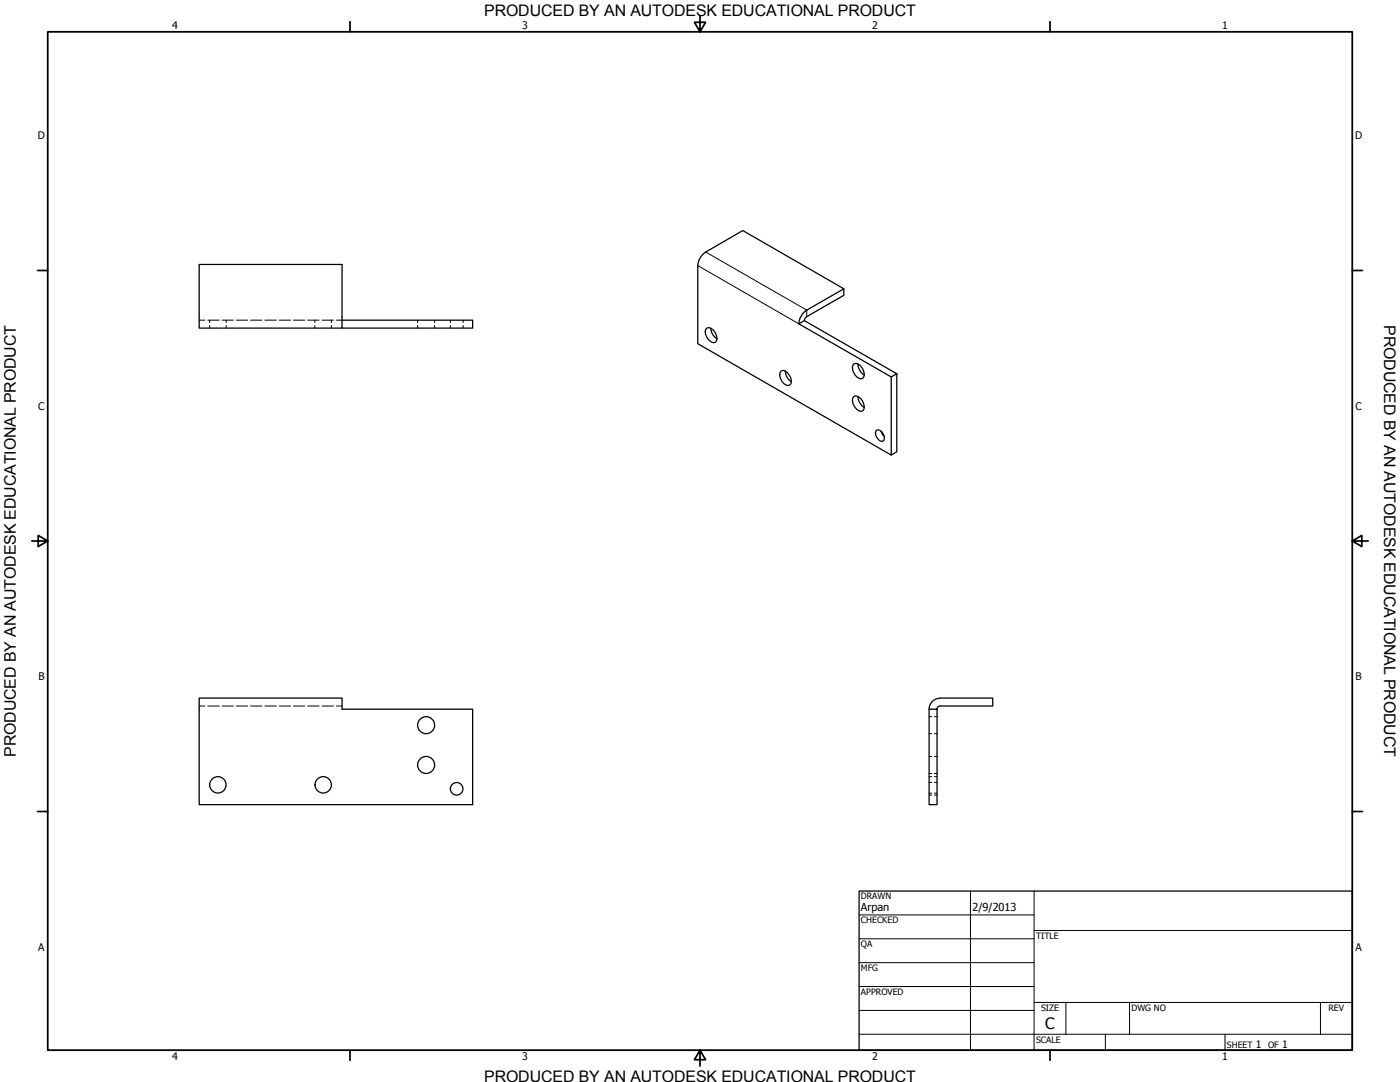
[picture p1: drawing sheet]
<svg xmlns="http://www.w3.org/2000/svg" width="559mm" height="432mm" viewBox="0 0 559 432" stroke-linecap="round" stroke-linejoin="round" font-family="sans-serif">
<!-- layer: Visible (ANSI) -->
<g fill="none" stroke="#000" stroke-width=".51">
<path d="M79.5 105.5h57v25.4h-57zM278.5 106v31.2l77.2 44.4M281.7 100.6l14.8-8.6 40.3 23.3M136.5 127.8h52.2v3.1h-52.2M282 131.1a2.05 2.05 0 0 1 2.8 .7 3.5 3.5 0 0 1 .6 4.9 3.9 3.9 0 0 1-3.9-4.3zM283.7 131a5.1 5.1 0 0 0 2.5 4.2M318.8 129.2l2.3-1.2 36.8 21.2-2.2 1.2zM322 123.8l14.8-8.5v2.6l-14.8 8.5M311.7 148.1a1.97 1.97 0 0 1 2.8 .8 3.3 3.3 0 0 1 .6 4.8 3.8 3.8 0 0 1-3.4-5.6zM313.4 148.1a5.2 5.2 0 0 0 2.4 4.2M340.7 145.3a3.2 3.2 0 0 1 4 2.7 2.09 2.09 0 0 1-1.2 3.2 4.4 4.4 0 0 1-2.8-5.9zM340.7 158.3a2.05 2.05 0 0 1 2.8 .8 3.6 3.6 0 0 1 .7 4.9 3.9 3.9 0 0 1-4-4.3z"/>
<path d="M342.5 145.2a5.2 5.2 0 0 0 2.5 4.4M342.5 158.2a5.2 5.2 0 0 0 2.5 4.4M357.9 149.2v31.1l-2.2 1.3v-31.2M349.9 171.6a2.92 2.92 0 0 1 2.6 4.4 2.92 2.92 0 0 1-2.6-4.4zM351.7 172.1l1.2 2.1M79.5 278.6h57v4.4h52.2v38.1h-109.2zM370.8 283h3.2v38.1h-3.2zM370.8 283.1a4.4 4.4 0 0 1 4.5-4.5h20.9v3.1h-20.9l-.8 .3-.5 1.1"/>
<circle cx="170.1" cy="289.4" r="3.4"/>
<circle cx="87" cy="313.2" r="3.3"/>
<circle cx="129" cy="313.2" r="3.3"/>
<circle cx="170.1" cy="305.3" r="3.4"/>
<circle cx="182.3" cy="314.8" r="2.51"/>
</g>
<!-- layer: Hidden (ANSI) -->
<g fill="none" stroke="#000" stroke-width=".4">
<path d="M79.5 127.8h2.3M82.9 127.8h4.6M83.7 127.8v1M83.7 129.9v1M88.6 127.8h4.6M90.3 127.8v1M90.3 129.9v1M94.3 127.8h4.6M100 127.8h4.6M105.7 127.8h4.6M111.4 127.8h4.6M117.1 127.8h4.6"/>
<path d="M122.8 127.8h4.6M125.7 127.8v1M125.7 129.9v1M128.5 127.8h4.6M132.3 127.8v1M132.3 129.9v1M134.2 127.8h2.3M166.7 127.8v1M166.7 129.9v1M173.5 127.8v1M173.5 129.9v1M179.8 127.8v1"/>
<path d="M179.8 129.9v1M184.8 127.8v1M184.8 129.9v1M79.5 281.7h2.3M82.9 281.7h4.6M88.6 281.7h4.6M94.3 281.7h4.6M100 281.7h4.6M105.7 281.7h4.6M111.4 281.7h4.6M117.1 281.7h4.6M122.8 281.7h4.6"/>
<path d="M128.5 281.7h4.6M134.2 281.7h2.3M370.8 286h1.1M370.8 292.8h1.1M372.9 286h1.1M372.9 292.8h1.1M370.8 317.3h1.1M370.8 312.2h1.1M370.8 301.9h1.1M370.8 308.7h1.1M370.8 309.9h1.1M370.8 316.5h1.1"/>
<path d="M372.9 317.3h1.1M372.9 312.2h1.1M372.9 301.9h1.1M372.9 308.7h1.1M372.9 309.9h1.1M372.9 316.5h1.1"/>
</g>
<!-- layer: Visible Narrow (ANSI) -->
<path d="M278.5 106l40.3 23.2M281.7 100.6l40.3 23.2v2.6" fill="none" stroke="#000" stroke-width=".4"/>
<path d="M281.7 100.6a7.1 7.1 0 0 0-3.2 5.4M322 123.8a7.1 7.1 0 0 0-3.2 5.4M322 126.4l-.5 .3-.4 1.3" fill="none" stroke="#000" stroke-width=".51"/>
<!-- layer: Border (ANSI) -->
<g fill="none" stroke="#000" stroke-width=".7">
<path d="M19 12.7h520.8v406.4h-520.8zM139.7 8.6v4.1M279.4 6.3v6.4l-2.2-3.8h4.4l-2.2 3.8M419.1 8.6v4.1M15 107.9h4M539.8 107.9h4M12.7 215.9h6.3l-3.8-2.2v4.4l3.8-2.2M539.8 215.9l3.8 2.2v-4.4l-3.8 2.2h6.3M15 323.8h4M539.8 323.8h4M139.7 419.1v4.1M279.4 419.1l2.2 3.8h-4.4l2.2-3.8v6.3"/>
<path d="M419.1 419.1v4.1"/>
</g>
<!-- layer: Title (ANSI) -->
<g fill="none" stroke="#000" stroke-width=".4">
<path d="M387.3 355.6v63.5M412.7 355.6v63.5M342.9 365.1h69.8M342.9 374.6h69.8M412.7 371.3h127.1M342.9 384.2h69.8M342.9 393.7h69.8M342.9 412.7h196.9M342.9 403.2h69.8M412.7 400h127.1M425.4 400v12.7M441.2 412.7v6.4"/>
<path d="M450.8 400v12.7M488.9 412.7v6.4M527 400v12.7"/>
</g>
<path d="M342.9 355.6h196.9v63.5h-196.9z" fill="none" stroke="#000" stroke-width=".51"/>
<g font-size="6.4">
<text x="552.4" y="129.8" transform="rotate(90 552.4 129.8)">PRODUCED BY AN AUTODESK EDUCATIONAL PRODUCT</text>
<text x="6.3" y="302" transform="rotate(-90 6.3 302)">PRODUCED BY AN AUTODESK EDUCATIONAL PRODUCT</text>
</g>
<g font-size="6.3">
<text x="193.3" y="6.3">PRODUCED BY AN AUTODESK EDUCATIONAL PRODUCT</text>
<text x="417.2" y="410.6">C</text>
<text x="193.3" y="431.8">PRODUCED BY AN AUTODESK EDUCATIONAL PRODUCT</text>
</g>
<g font-size="4.4">
<text x="343.7" y="363.5">Arpan</text>
<text x="388.1" y="363.7">2/9/2013</text>
</g>
<g font-size="4.2">
<text x="68.7" y="11.7">4</text>
<text x="208.4" y="11.7">3</text>
<text x="348.1" y="11.7">2</text>
<text x="487.8" y="11.7">1</text>
<text x="15.1" y="55.5">D</text>
<text x="540.9" y="55.5">D</text>
<text x="15.2" y="163.4">C</text>
<text x="541" y="163.4">C</text>
<text x="15.3" y="271.4">B</text>
<text x="541.1" y="271.4">B</text>
<text x="15.2" y="379.3">A</text>
<text x="541" y="379.3">A</text>
<text x="501.3" y="418.3">1</text>
<text x="511.8" y="418.3">1</text>
<text x="68.7" y="423.2">4</text>
<text x="208.4" y="423.2">3</text>
<text x="348.1" y="423.2">2</text>
<text x="487.8" y="423.2">1</text>
</g>
<g font-size="3.5">
<text x="343.7" y="358.9">DRAWN</text>
<text x="343.7" y="368.5">CHECKED</text>
<text x="413.5" y="374.6">TITLE</text>
<text x="343.7" y="378">QA</text>
<text x="343.7" y="387.5">MFG</text>
<text x="343.7" y="397.1">APPROVED</text>
<text x="415.5" y="403.4">SIZE</text>
<text x="451.6" y="403.4">DWG NO</text>
<text x="530.3" y="403.4">REV</text>
<text x="413.5" y="416.1">SCALE</text>
<text x="489.7" y="418.3">SHEET</text>
<text x="506.2" y="418.3">OF</text>
</g>
</svg>
